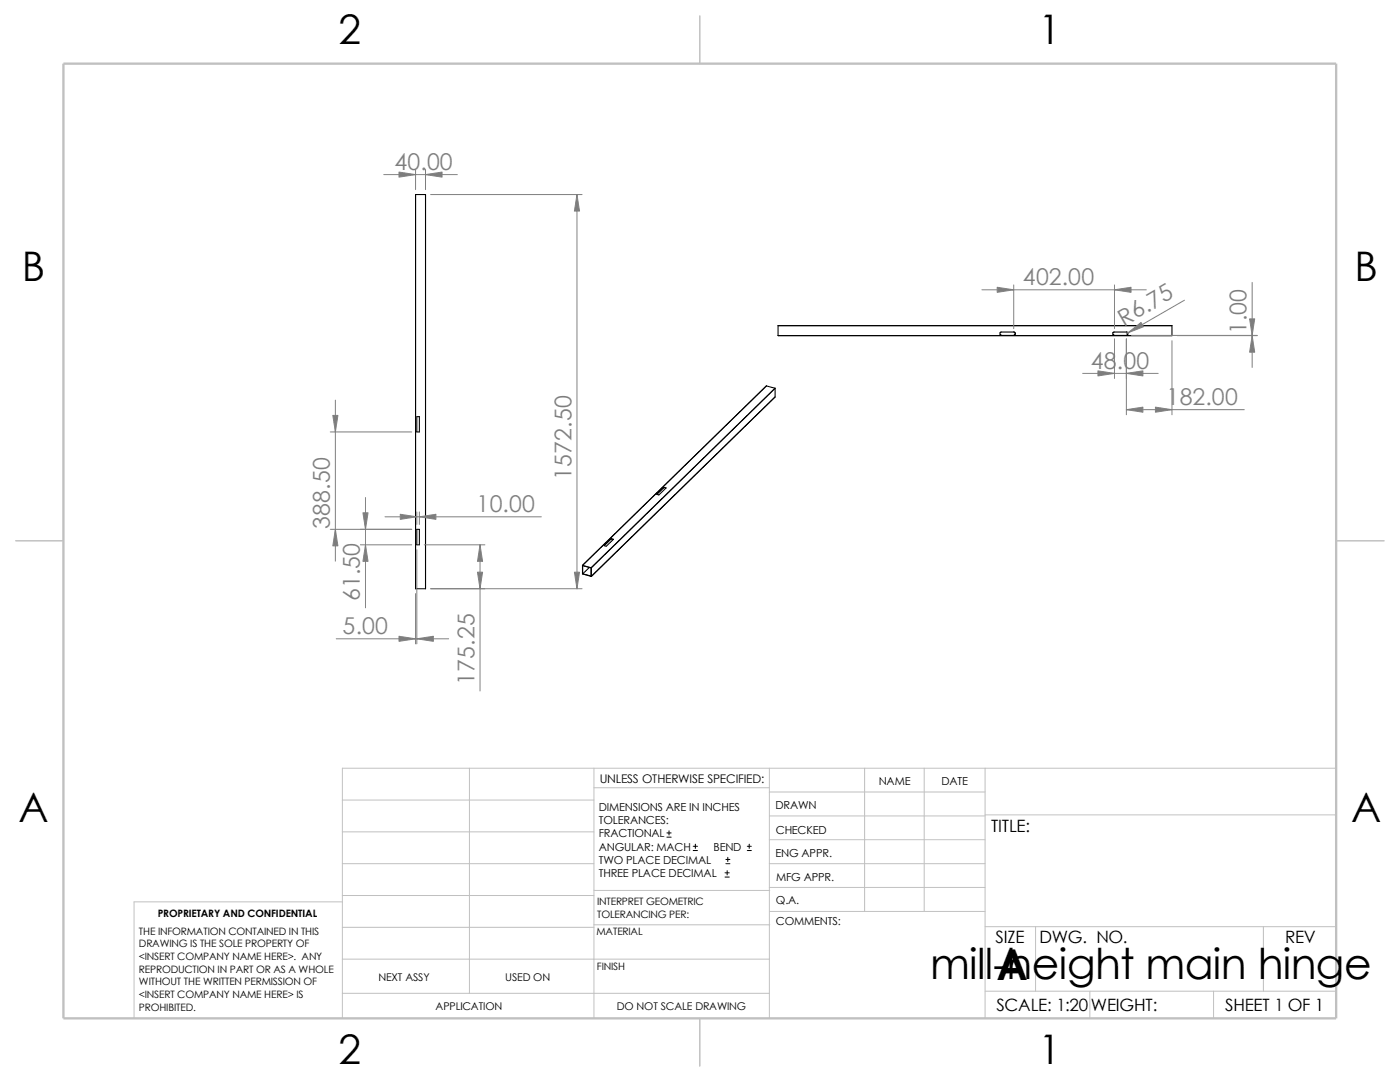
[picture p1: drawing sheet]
<svg xmlns="http://www.w3.org/2000/svg" width="279mm" height="216mm" viewBox="0 0 279 216" stroke-linecap="round" stroke-linejoin="round" font-family="sans-serif">
<g fill="none" stroke="#c0c0c0" stroke-width=".2">
<path d="M68.3 159.6h50.2M93.7 153.3v44.9M118.5 157.2h35M118.5 153.3v49.9M153.5 158h43.1M153.5 153.3v49.9M172.6 153.3v28.6M184.4 153.3v28.6M196.6 153.3v49.9M266.7 153.3h-198.4v49.9M68.3 172.3h50.2M68.3 178.7h50.2"/>
<path d="M68.3 180h-41.5v23.2M68.3 166h50.2M118.5 177.7h35.1M153.5 172.3h43.1M153.5 177.1h43.1M153.5 162.8h43.1M153.5 167.6h43.1M196.6 162.6h70.1M68.3 185h50.2M68.3 191.4h85.2M68.3 198.2h85.2M118.5 184.5h35.1"/>
<path d="M153.6 181.9h43M196.6 184.9h70.1M196.6 197.8h70.1M206.7 184.9v12.9M217.5 197.8v5.4M242.2 197.8v5.4M252.1 184.9v12.9"/>
</g>
<path d="M139.7 3.2v9.5M3.1 107.9h9.6M266.7 107.9h9.5M139.7 203.2v9.5" fill="none" stroke="#c0c0c0" stroke-width=".21"/>
<path d="M12.7 12.7h254v190.5h-254z" fill="none" stroke="#c0c0c0" stroke-width=".47"/>
<g fill="none" stroke="#000" stroke-width=".21">
<path d="M82.9 38.8h.1M82.9 38.8v78.7M82.9 38.8h2M84.9 38.8v78.7M84.9 38.8h.1M153 77h.1M153 77l-36.8 35.8M153 77l1.7 .5M154.7 79.2h.1M154.7 79.2l-36.7 35.8M154.7 77.5l-36.7 35.8M154.7 77.5v1.7"/>
<path d="M154.7 77.5h.1M155.3 67h78.6M155.3 65h78.6M155.3 65v2M155.3 67h.1M155.3 65h.1M202.3 66.2l.3 .1v.3l-.3 .3h-2.4l-.3-.2v-.3l.1-.1h2.6M224.8 66.2l.2 .1 .1 .3-.3 .3h-2.4l-.3-.2v-.3l.1-.1h2.6M233.9 65v2M233.9 67h.1M233.9 65h.1M83.2 83.1h.5v3.1h-.5z"/>
<path d="M132.5 97.2l.4 .2-1.4 1.4-.4-.2M132.5 97.2l-1.4 1.4M132.5 97.2v.1M132.5 97.3l-1.4 1.3M132.5 97.3l.4 .1M82.9 117.5h.1M82.9 117.5h2M83.2 105.6h.5v3.1h-.5zM84.9 117.5h.1M116.2 112.8v1.7M116.2 112.8l1.8 .5M116.2 114.5l1.8 .5"/>
<path d="M116.2 112.8h.1M116.2 114.5h.1M116.3 112.9l1.6 .4v1.6l-1.6-.4zM117.6 113.2l-1.3 1.3M118 113.3v1.7M122 107.5l.4 .1-1.4 1.4-.4-.1M122 107.5l-1.4 1.4M122 107.5h.1M122 107.5l.4 .2"/>
</g>
<g fill="none" stroke="#000" stroke-width=".2">
<path d="M133.1 167h.8M133.1 166.2h.8M133.5 165.8v.8M138.3 169.7h.9M138.3 168.9h.9M138.8 168.4v.9M144.7 175h.8M144.7 174.2h.8M144.9 172.3h.8M144.9 171.5h.8M145.1 173.7v.9M145.2 171.1v.8"/>
<path d="M149.1 169.7h.8M149.1 168.9h.8M149.5 168.4v.9"/>
</g>
<g fill="none" stroke="#808080" stroke-width=".2">
<path d="M76.6 34.8h14.7M82.9 33.8v4M84.9 33.8v4M85.9 38.8h30.3M115.1 38.8v78.7M196 57.8h32.8M202.3 56.9v8.7M222.4 56.9v8.7M236.4 59.9l-11.6 6.7M249.9 56.3v17M66.9 79.8v32.2M216.1 74.5h15"/>
<path d="M222.4 67.6v7.9M224.8 67.6v15.2M225.8 66.9h25.1M233.9 68v14.8M234.9 67h16M65.9 86.2h16.3M72.9 99.3v22M224.8 81.7h23.5M65.9 105.6h16.3M71.9 108.7h10.3M76.8 103.1h31.2M82.9 118.4v10.1"/>
<path d="M83.2 102.2v2.4M83.2 109.7v18.8M83.7 102.2v2.4M84.7 108.7h12.1M85.9 117.5h30.3M95.8 108.7v29.2M67.1 127.5h22.4"/>
</g>
<g fill="#808080" stroke="#808080" stroke-width=".2">
<path d="M115.1 38.8l.6 3.3h-1.1z"/>
<path d="M114.6 114.2h1.1l-.6 3.3z"/>
<path d="M72.4 102.3h1l-.5 3.3z"/>
<path d="M72.9 108.7l.5 3.3h-1z"/>
<path d="M95.8 108.7l.5 3.3h-1z"/>
<path d="M95.3 114.2h1l-.5 3.3z"/>
<path d="M79.6 127l3.3 .5-3.3 .5z"/>
<path d="M83.2 127.5l3.3-.5v1z"/>
<path d="M66.9 105.6l.5 3.3h-1z"/>
<path d="M66.4 82.9h1l-.5 3.3z"/>
<path d="M79.9 102.6l3.3 .5-3.3 .5z"/>
<path d="M83.7 103.1l3.3-.5v1z"/>
<path d="M84.9 34.8l3.3-.5v1z"/>
<path d="M79.6 34.3l3.3 .5-3.3 .5z"/>
<path d="M224.8 81.7l3.3-.5v1.1z"/>
<path d="M225.1 66.4l2.6-2.1 .5 .9z"/>
<path d="M230.6 81.2l3.3 .5-3.3 .6z"/>
<path d="M219.1 74l3.3 .5-3.3 .5z"/>
<path d="M224.8 74.5l3.3-.5v1z"/>
<path d="M199 57.3l3.3 .5-3.3 .5z"/>
<path d="M222.4 57.8l3.3-.5v1z"/>
<path d="M249.4 63.6h1l-.5 3.3z"/>
<path d="M249.9 67l.5 3.3h-1z"/>
</g>
<g font-size="8.5">
<text x="185.6" y="195.3">mill-height main hinge</text>
<text x="198.8" y="195.5">A</text>
</g>
<g font-size="8.1">
<text x="67.6" y="8.8">2</text>
<text x="207.3" y="8.8">1</text>
<text x="4.4" y="56.1">B</text>
<text x="270.3" y="56.1">B</text>
<text x="3.7" y="164.1">A</text>
<text x="269.6" y="164.1">A</text>
<text x="67.6" y="212.3">2</text>
<text x="207.3" y="212.3">1</text>
</g>
<g font-size="4.6" fill="#808080">
<text x="78.7" y="33.9">40.00</text>
<text x="204.1" y="56.9">402.00</text>
<text x="224.3" y="65.2" transform="rotate(-30 224.3 65.2)">R6.75</text>
<text x="248.8" y="66.7" transform="rotate(-90 248.8 66.7)">1.00</text>
<text x="217.7" y="73.6">48.00</text>
<text x="232.8" y="80.8">182.00</text>
<text x="114" y="95.7" transform="rotate(-90 114 95.7)">1572.50</text>
<text x="65.8" y="105.5" transform="rotate(-90 65.8 105.5)">388.50</text>
<text x="95.1" y="102.2">10.00</text>
<text x="71.8" y="120" transform="rotate(-90 71.8 120)">61.50</text>
<text x="68.4" y="126.5">5.00</text>
<text x="94.7" y="136.6" transform="rotate(-90 94.7 136.6)">175.25</text>
</g>
<g font-size="3.4">
<text x="197.8" y="166">TITLE:</text>
<text x="198.7" y="188.1">SIZE</text>
<text x="207.5" y="188.1">DWG. NO.</text>
<text x="256.5" y="188.2">REV</text>
<text x="198.8" y="201.7">SCALE: 1:20</text>
<text x="217.7" y="201.8">WEIGHT:</text>
<text x="244.5" y="201.7">SHEET 1 OF 1</text>
</g>
<text font-size="2.4" x="119.7" y="156.2">UNLESS OTHERWISE SPECIFIED:</text>
<g font-size="2.2">
<text x="119.5" y="161.8">DIMENSIONS ARE IN INCHES</text>
<text x="154.8" y="161.5">DRAWN</text>
<text x="175.4" y="156.7">NAME</text>
<text x="187.9" y="156.7">DATE</text>
<text x="119.5" y="164.4">TOLERANCES:</text>
<text x="119.5" y="167.1">FRACTIONAL</text>
<text x="154.8" y="166.3">CHECKED</text>
<text x="119.5" y="172.4">TWO PLACE DECIMAL</text>
<text x="119.5" y="169.8">ANGULAR: MACH</text>
<text x="142.4" y="169.8">BEND</text>
<text x="154.8" y="171">ENG APPR.</text>
<text x="119.5" y="175">THREE PLACE DECIMAL</text>
<text x="154.9" y="175.7">MFG APPR.</text>
<text x="154.9" y="184.7">COMMENTS:</text>
<text x="154.9" y="180.5">Q.A.</text>
</g>
<g font-size="2.1">
<text x="75.5" y="195.7">NEXT ASSY</text>
<text x="100.8" y="195.7">USED ON</text>
<text x="86.9" y="201.5">APPLICATION</text>
<text x="123.1" y="201.6">DO NOT SCALE DRAWING</text>
</g>
<g font-size="2">
<text x="31.5" y="183">PROPRIETARY AND CONFIDENTIAL</text>
<text x="119.2" y="180.6">INTERPRET GEOMETRIC</text>
<text x="119.2" y="183.1">TOLERANCING PER:</text>
<text x="27.7" y="186.5">THE INFORMATION CONTAINED IN THIS</text>
<text x="27.7" y="189.1">DRAWING IS THE SOLE PROPERTY OF</text>
<text x="27.7" y="191.6">&lt;INSERT COMPANY NAME HERE&gt;. ANY</text>
<text x="119" y="186.6">MATERIAL</text>
<text x="27.7" y="194.1">REPRODUCTION IN PART OR AS A WHOLE</text>
<text x="27.7" y="196.6">WITHOUT THE WRITTEN PERMISSION OF</text>
<text x="119.1" y="193.5">FINISH</text>
<text x="27.7" y="199.1">&lt;INSERT COMPANY NAME HERE&gt; IS</text>
<text x="27.7" y="201.7">PROHIBITED.</text>
</g>
</svg>
